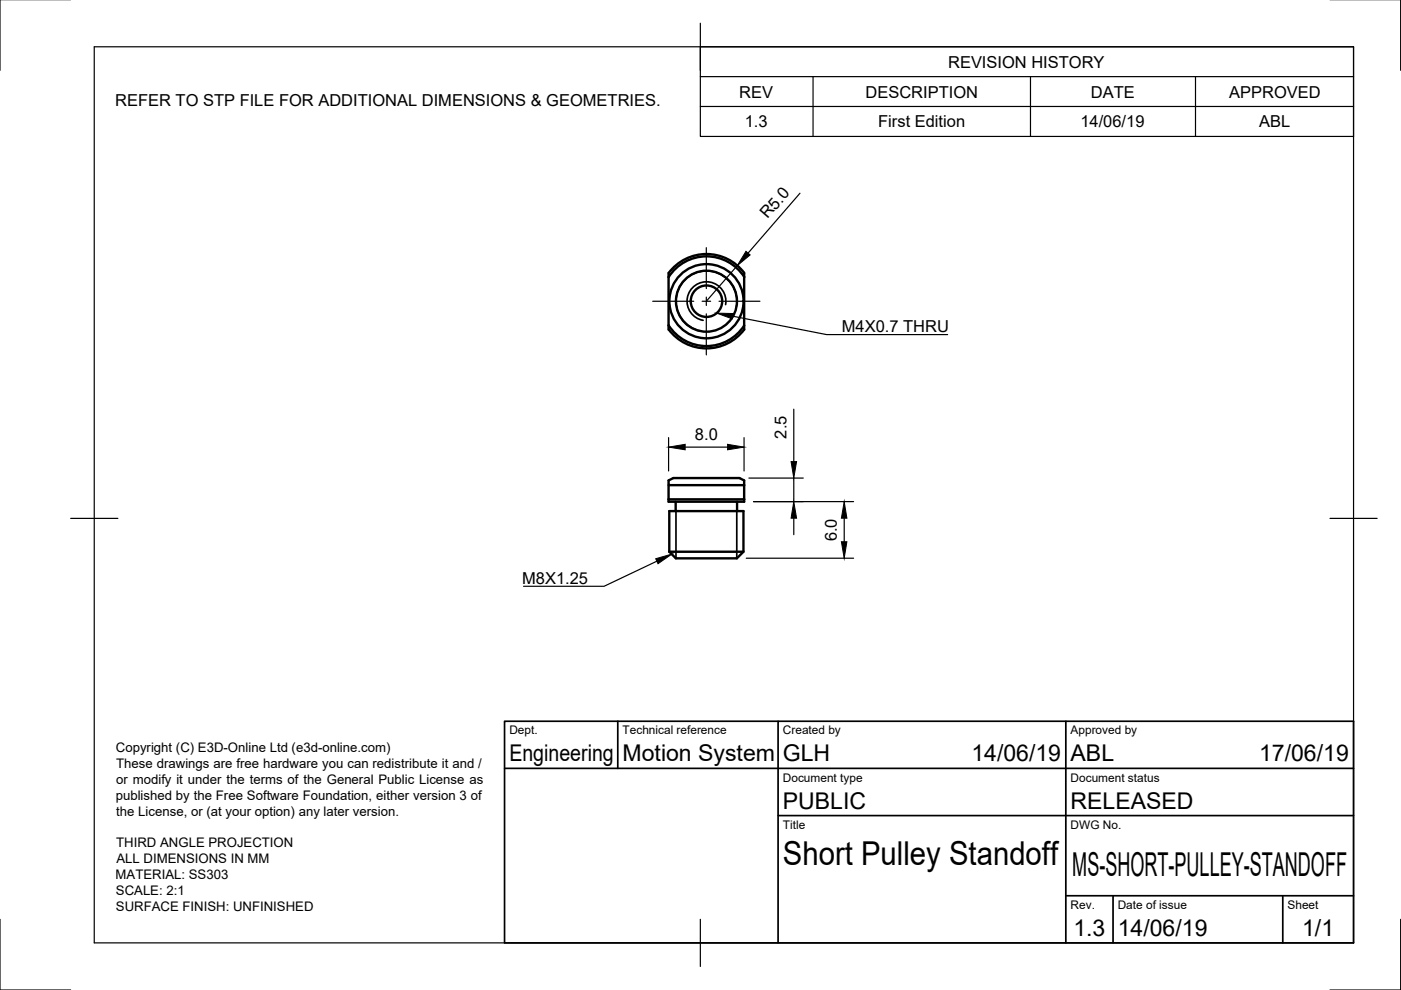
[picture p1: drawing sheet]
<svg xmlns="http://www.w3.org/2000/svg" width="297mm" height="210mm" viewBox="0 0 297 210" stroke-linecap="round" stroke-linejoin="round" font-family="sans-serif">
<!-- layer: Visible -->
<g fill="none" stroke="#000" stroke-width=".51">
<path d="M141.8 57.9v12M141.8 57.9a10 10 0 0 1 16 0v.9M157.8 58.8v11.1a10 10 0 0 1-16 0M157.8 58.7a9.5 9.5 0 0 0-16 0M157.8 69a9.5 9.5 0 0 1-16 0M141.8 101.9l.9-.5h14.1l1 .5v1h-16zM141.8 105.9v.5h16v-.5M141.8 105.9h16M141.8 102.9v3M141.9 108.4h15.7v8.6l-1.4 1.4h-12.9l-1.4-1.4zM141.9 117h15.7M143.3 106.4v2"/>
<path d="M156.3 106.4v2M157.8 102.9v3"/>
<circle cx="149.8" cy="63.9" r="7.9"/>
<circle cx="149.8" cy="63.9" r="3.3"/>
<circle cx="149.8" cy="63.9" r="6.5"/>
</g>
<!-- layer: Visible Narrow -->
<path d="M153.8 64.6a4.1 4.1 0 0 0-3.3-4.8 4.1 4.1 0 0 0-4.8 3.3 4.1 4.1 0 0 0 3.4 4.8M156.1 65a6.4 6.4 0 0 0-5.2-7.5 6.4 6.4 0 0 0-7.5 5.2 6.4 6.4 0 0 0 5.3 7.5M143.3 108.4v10M156.2 108.4v10" fill="none" stroke="#000" stroke-width=".36"/>
<!-- layer: Border -->
<path d="M0 -.1v15M297 -.1v15M20 9.9h267v190h-267zM148.5 4.9v10M15 109.9h10M282 109.9h10M0 194.9v15h15M148.5 194.9v10M297 194.9v15h-15" fill="none" stroke="#000" stroke-width=".25"/>
<!-- layer: TitleBlock -->
<path d="M107 152.9h180v47h-180zM131 152.9v10M165 152.9v47M226 152.9v47M107 162.9h180M165 172.9h122M226 189.9h61M236 189.9v10M272 189.9v10" fill="none" stroke="#000" stroke-width=".36"/>
<!-- layer: BOM -->
<path d="M148.5 9.9h138.5v19h-138.5zM148.5 16.2h138.5M172.4 16.2v12.7M218.5 16.2v12.7M253.5 16.2v12.7M148.5 22.6h138.5" fill="none" stroke="#000" stroke-width=".25"/>
<!-- layer: Dimensions -->
<path d="M156.3 56.3l-6.5 7.6M169.6 41l-11 12.7M141.8 92.8v7.1M145.3 94.8h9M157.8 92.8v7.1M168.3 86.8v11.1M158.2 118.4h22.8M158.8 101.4h11.5M159.8 106.4h21.2M168.3 101.4v5M168.3 109.9v3.5M179 109.9v5" fill="none" stroke="#000" stroke-width=".25"/>
<path d="M158.2 53.3l.8 .8-2.7 2.2zM141.8 94.8l3.5-.6v1.2zM154.3 94.2l3.5 .6-3.5 .6zM167.7 97.9h1.2l-.6 3.5zM168.3 106.4l.6 3.5h-1.2zM179 106.4l.6 3.5h-1.2zM178.4 114.9h1.2l-.6 3.5z" fill="#000" stroke="#000" stroke-width=".21"/>
<!-- layer: Center Lines -->
<path d="M149.8 52.5v8.7M138.4 63.9h8.7M148.9 63.9h1.8M149.8 63v1.8M149.8 66.5v8.7M152.4 63.9h8.7" fill="none" stroke="#000" stroke-width=".25"/>
<!-- layer: Annotations -->
<path d="M152 66.4l3.5 .1-.2 1.1zM139 118.5l3.4-1-2.9 2z" fill="#000" stroke="#000" stroke-width=".21"/>
<path d="M155.4 67l19.9 3.9h25.6M139.3 119l-11.2 5.3h-17.1" fill="none" stroke="#000" stroke-width=".25"/>
<g font-size="7">
<text x="166" y="183.4">Short Pulley Standoff</text>
<text x="227.4" y="185.8">MS-SHORT-PULLEY-STANDOFF</text>
</g>
<g font-size="4.9">
<text x="108" y="161.4">Engineering</text>
<text x="132" y="161.4">Motion System</text>
<text x="166" y="161.4">GLH</text>
<text x="206" y="161.4">14/06/19</text>
<text x="227" y="161.4">ABL</text>
<text x="267" y="161.4">17/06/19</text>
<text x="166" y="171.4">PUBLIC</text>
<text x="227" y="171.4">RELEASED</text>
<text x="227.6" y="198.5">1.3</text>
<text x="237" y="198.4">14/06/19</text>
<text x="276.1" y="198.6">1/1</text>
</g>
<g font-size="3.5">
<text x="201" y="14.3">REVISION HISTORY</text>
<text x="24.4" y="22.4">REFER TO STP FILE FOR ADDITIONAL DIMENSIONS &amp; GEOMETRIES.</text>
<text x="156.7" y="20.7">REV</text>
<text x="183.5" y="20.7">DESCRIPTION</text>
<text x="231.3" y="20.7">DATE</text>
<text x="260.6" y="20.7">APPROVED</text>
<text x="157.9" y="27">1.3</text>
<text x="186.2" y="27">First Edition</text>
<text x="229.1" y="27">14/06/19</text>
<text x="267" y="27">ABL</text>
<text x="162.8" y="46.5" transform="rotate(-49 162.8 46.5)">R5.0</text>
<text x="178.5" y="70.4">M4X0.7 THRU</text>
<text x="147.3" y="93.3">8.0</text>
<text x="166.8" y="93" transform="rotate(-90 166.8 93)">2.5</text>
<text x="177.4" y="114.8" transform="rotate(-90 177.4 114.8)">6.0</text>
<text x="110.7" y="123.8">M8X1.25</text>
</g>
<g font-size="2.8">
<text x="24.6" y="159.4">Copyright (C) E3D-Online Ltd (e3d-online.com)</text>
<text x="24.6" y="166.2">or modify it under the terms of the General Public License as</text>
<text x="24.6" y="162.8">These drawings are free hardware you can redistribute it and /</text>
<text x="24.5" y="169.6">published by the Free Software Foundation, either version 3 of</text>
<text x="24.7" y="172.9">the License, or (at your option) any later version.</text>
<text x="24.6" y="179.6">THIRD ANGLE PROJECTION</text>
<text x="24.7" y="183">ALL DIMENSIONS IN MM</text>
<text x="24.5" y="186.4">MATERIAL: SS303</text>
<text x="24.6" y="189.7">SCALE: 2:1</text>
<text x="24.6" y="193.1">SURFACE FINISH: UNFINISHED</text>
</g>
<g font-size="2.5">
<text x="108" y="155.7">Dept.</text>
<text x="132" y="155.7">Technical reference</text>
<text x="166" y="155.7">Created by</text>
<text x="227" y="155.7">Approved by</text>
<text x="166" y="165.7">Document type</text>
<text x="227" y="165.7">Document status</text>
<text x="166" y="175.7">Title</text>
<text x="227" y="175.7">DWG No.</text>
<text x="227" y="192.7">Rev.</text>
<text x="237" y="192.7">Date of issue</text>
<text x="273" y="192.7">Sheet</text>
</g>
</svg>
